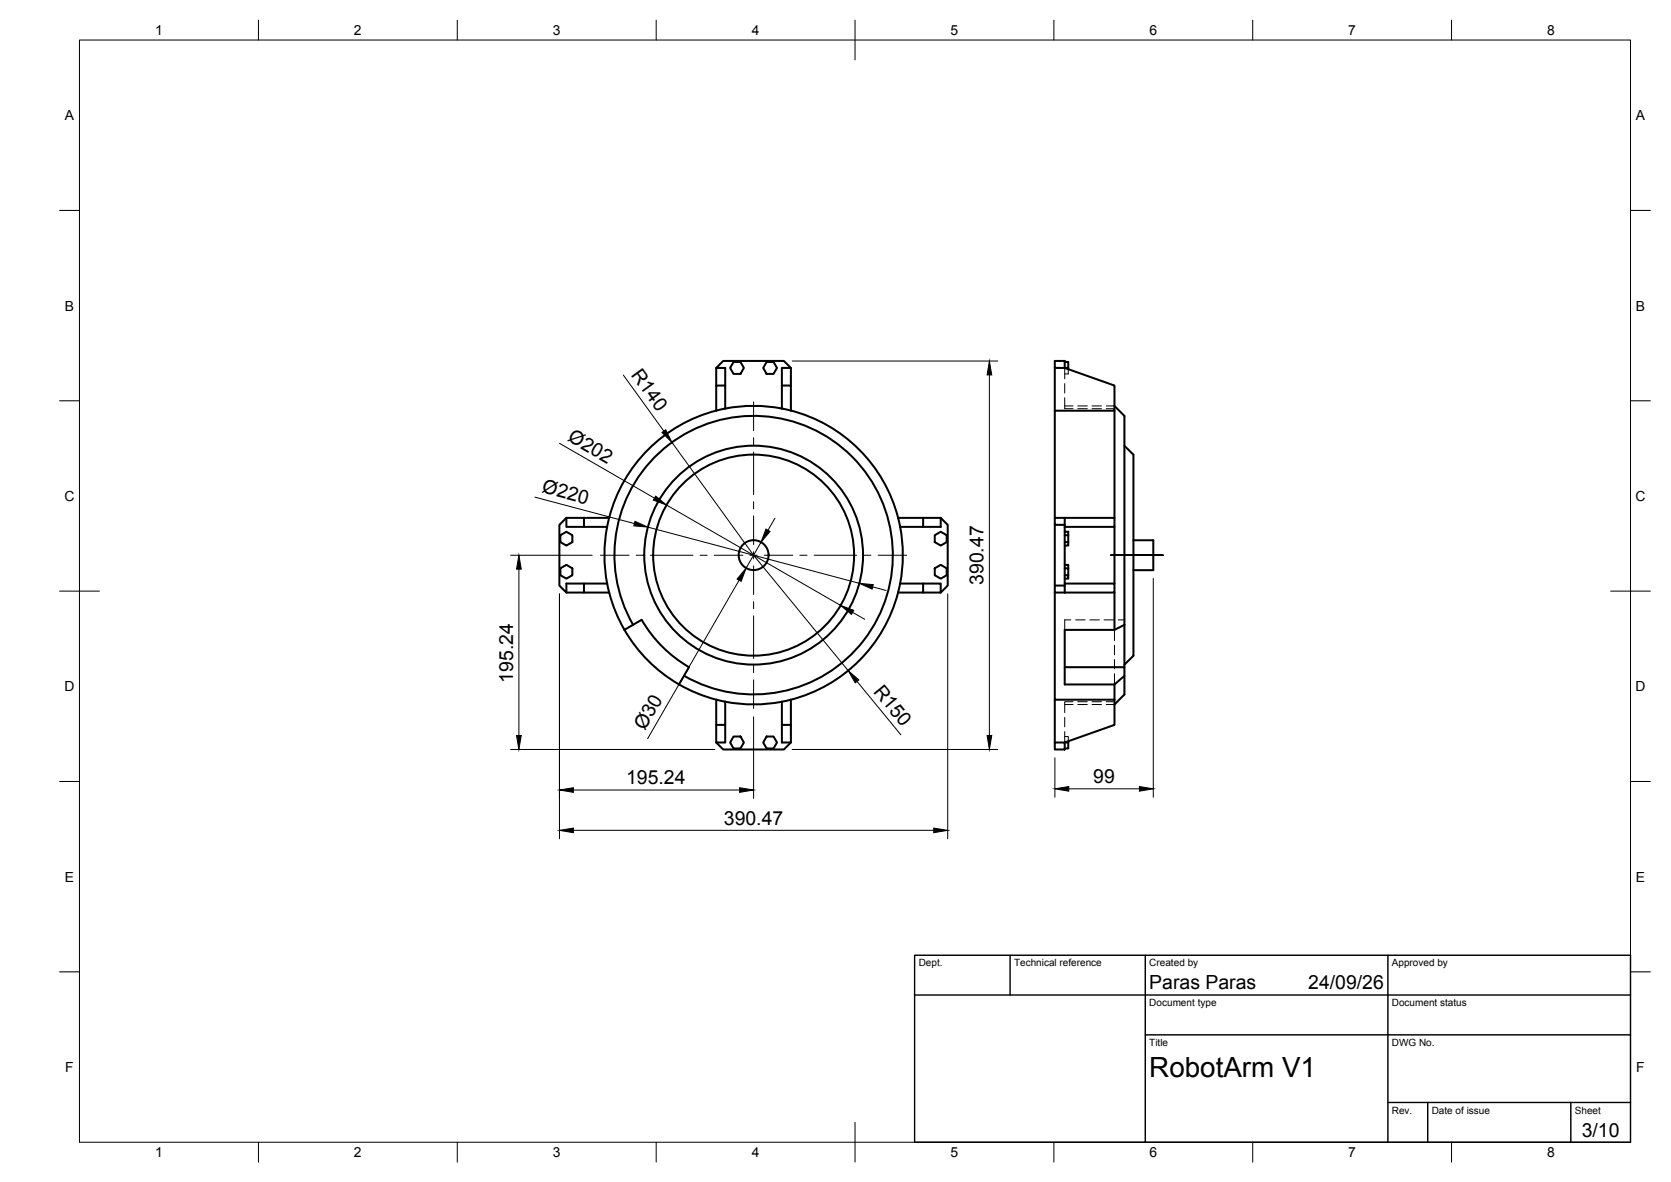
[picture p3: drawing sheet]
<svg xmlns="http://www.w3.org/2000/svg" width="420mm" height="297mm" viewBox="0 0 420 297" stroke-linecap="round" stroke-linejoin="round" font-family="sans-serif">
<!-- layer: Visible -->
<g fill="none" stroke="#000" stroke-width=".51">
<path d="M180.1 92.5v4.4M182.4 96.9h-2.3v6.3M184.4 91h1.8l.8 1.5-.8 1.5h-1.8l-.8-1.5zM192.8 91h1.7l.9 1.5-.9 1.5h-1.7l-.9-1.5zM196.6 96.9v-4.4h2.3v4.4M198.9 92.5l-1.8-1.8h-15.3l-1.7 1.8h2.3v10.2M265.2 90.7h2.5v1.8h-2.5zM265.2 92.5v10.7M267.7 91h.9v1.5h-.9M267.7 92.5l12.5 4.4v6.3h-15v26.9M268.6 92.5v.3M196.6 102.7v-5.8h2.3v6.3"/>
<path d="M280.2 103.2v26.9M280.2 102l2.5 2.5v52.5M282.7 112l2.3 2.3v50.5l-2.3 2.2M140.9 134.5l1.5-.9 1.5 .9v1.7l-1.5 .9-1.5-.9zM142.4 130.1l-1.7 1.8v15.3l1.7 1.7v-2.3h10.3M146.8 130.1h-4.4v2.3h4.4M153.2 130.1h-6.4v2.3h5.9M153.2 130.1a37.5 37.5 0 0 1 36.3-28.1 37.5 37.5 0 0 1 36.3 28.1M153.2 130.1a37.5 37.5 0 0 0 0 18.8M225.8 130.1h6.3v2.3M225.8 130.1a37.5 37.5 0 0 1 0 18.8M232.1 130.1h4.4v2.3h-10.2"/>
<path d="M235 134.5l1.5-.9 1.5 .9v1.7l-1.5 .9-1.5-.9zM236.5 130.1l1.8 1.8v15.3l-1.8 1.7M265.2 131.9v15.3M267.7 133.6h.9v.9h-.9M267.7 132.4h12.5v-2.3h-12.5v18.8M267.7 130.1h-2.5v1.8h2.5M268.6 134.5v1.7h-.9M268.6 136.2v.9h-.9M280.2 132.4v14.2M285 135.8h5v7.5h-5M140.9 142.8l1.5-.8 1.5 .8v1.8l-1.5 .8-1.5-.8zM142.4 148.9h4.4"/>
<path d="M146.8 146.6v2.3h6.4M153.2 148.9a37.5 37.5 0 0 0 17.5 23.1M157 158.3l4.3-2.5a32.8 32.8 0 0 0 11.9 11.9l-2.5 4.3M159.2 157a35 35 0 0 1 24.2-52 35 35 0 0 1 40.6 40.6 35 35 0 0 1-52 24.2M225.8 148.9a37.5 37.5 0 0 1-26.9 26.9M226.3 146.6h5.8v2.3h-6.3M232.1 146.6h4.4v2.3h-4.4M235 142.8l1.5-.8 1.5 .8v1.8l-1.5 .8-1.5-.8zM265.2 148.9v26.9h15M267.7 144.6h.9v.8h-.9M267.7 142.8h.9v1.8M267.7 142h.9v.8"/>
<path d="M267.7 146.6h12.5v2.3h-12.5M267.7 147.2h-2.5v1.7h2.5M280.2 148.9v9.4M282.7 157l-2.5 1.3h-12.5v13.7h12.5l2.5-2.2v-2.1h-15M282.7 157v10.7M170.7 172a37.5 37.5 0 0 0 9.4 3.8M180.1 175.8v6.4h2.3v-5.9M180.1 175.8l2.3 .5M182.4 176.3a37.5 37.5 0 0 0 14.2 0M196.6 176.3v10.3h2.3v-4.4M198.9 175.8v6.4h-2.3M198.9 175.8l-2.3 .5"/>
<path d="M265.2 175.8v10.8M280.2 172v3.8M280.2 175.8v6.4l-12.5 4.4h.9v-.3M282.7 169.8v4.7l-2.5 2.5M180.1 182.2v4.4h2.3v-4.4M180.1 186.6l1.7 1.7h15.3l1.8-1.7M184.4 185.1h1.8l.8 1.5-.8 1.5h-1.8l-.8-1.5zM192.8 185.1h1.7l.9 1.5-.9 1.5h-1.7l-.9-1.5zM265.2 186.6h2.5v1.7h-2.5zM268.6 186.6v1.5h-.9"/>
<circle cx="189.5" cy="139.5" r="3.8"/>
<circle cx="189.5" cy="139.5" r="25.3"/>
<circle cx="189.5" cy="139.5" r="27.5"/>
</g>
<!-- layer: Hidden -->
<g fill="none" stroke="#000" stroke-width=".25">
<path d="M267.7 92.5v2.7M267.7 96.4v2.4M267.7 100v2.7h2.1M268.6 92.8v1.2h-.9M267.7 102h2.1M271 102.7h2.4M271 102h2.4M274.6 102.7h2.3M274.6 102h2.3M278.2 102.7h2M278.2 102h2M269.3 155.8h-1.6v2.5"/>
<path d="M270.5 155.8h2.3M274 155.8h2.4M277.6 155.8h2.4M280.2 158.3v2.7M281.2 155.8h1.5M267.7 177h2.1M269.8 176.3h-2.1v2.8M271 176.3h2.4M271 177h2.4M274.6 176.3h2.3M274.6 177h2.3M278.2 176.3h2"/>
<path d="M278.2 177h2M280.2 169.3v2.7M280.2 165.7v2.4M280.2 162.2v2.4M267.7 185.1h.9v1.2M267.7 180.3v2.4M267.7 183.9v2.7"/>
</g>
<!-- layer: BORDER -->
<g fill="none" stroke="#000" stroke-width=".25">
<path d="M20 10.1h390v276.9h-390zM65 5.1v5M115 5.1v5M165 5.1v5M215 5.1v10M265 5.1v5M315 5.1v5M365 5.1v5M15 52.9h5M410 52.9h5M15 100.7h5M410 100.7h5"/>
<path d="M15 148.6h10M405 148.6h10M15 196.4h5M410 196.4h5M15 244.2h5M410 244.2h5M65 287v5M115 287v5M165 287v5M215 282.1v9.9M265 287v5M315 287v5"/>
<path d="M365 287v5"/>
</g>
<!-- layer: TITLEBLOCK -->
<path d="M230 240.1h180v46.9h-180zM230 250h180M254 240.1v9.9M288 240.1v46.9M349 240.1v46.9M288 260.1h122M349 277.1h61M359 277.1v9.9M395 277.1v9.9" fill="none" stroke="#000" stroke-width=".36"/>
<!-- layer: Smart Centers -->
<g fill="none" stroke="#000" stroke-width=".25">
<path d="M189.5 101v7.2M189.5 110v1.8M189.5 113.6v10.7M151 139.5h7.2M160 139.5h1.7M163.5 139.5h10.7M176 139.5h1.8M179.6 139.5h7.2M188.6 139.5h1.8M189.5 126.1v1.8M189.5 129.7v7.1M189.5 138.6v1.8"/>
<path d="M192.2 139.5h7.1M201.1 139.5h1.8M204.7 139.5h10.7M217.2 139.5h1.8M220.8 139.5h7.2M279.2 139.5h13.3M189.5 142.2v7.2M189.5 151.2v1.8M189.5 154.8v10.7M189.5 167.3v1.7M189.5 170.8v7.2"/>
</g>
<!-- layer: FD_Dimensions -->
<g fill="none" stroke="#000" stroke-width=".25">
<path d="M156.7 94.3l10.2 14M199.2 90.7h51.7M248.8 94.2v90.6M140.7 111.4l23.9 13.8M169 111.2l20.5 28.3 23.8 29M128.4 139.5h20.5M134.5 124.9l25 6.7M162.9 132.5l53.1 14.1M167.6 126.9l43.7 25.2M191.3 136.3l-3.7 6.5M194.9 130.2l-1.8 3.1M130.5 143v41.8"/>
<path d="M140.7 149.3v61.5M185.8 145.8l-23 39.8M214.4 153.9l3 1.7M219.4 147.5l3.4 .9M238.3 149.3v61.5M290 145.4v54.9M215.5 171.2l11 13.4M128.4 188.3h51.3M144.2 198.5h41.8M189.5 180.1v20.5M199.2 188.3h51.7M265.2 190.4v9.9"/>
<path d="M268.7 198.2h17.8M144.2 208.7h90.6"/>
</g>
<g fill="#000" stroke="#000" stroke-width=".25">
<path d="M248.8 90.7l.6 3.5h-1.2zM166.4 108.7l1-.7 1.6 3.2zM159.7 131l3.2 1.5-3.5-.3zM164.9 124.7l2.7 2.2-3.3-1.2zM192.6 133l1 .5-2.3 2.8zM130.5 139.5l.6 3.5h-1.2zM187.6 142.8l-1.2 3.3-1.1-.6zM211.3 152.1l3.4 1.3-.6 1zM216 146.6l3.6 .3-.3 1.1zM213.3 168.5l2.6 2.4-.9 .7zM129.9 184.8h1.2l-.6 3.5zM140.7 198.5l3.5-.5v1.1z"/>
<path d="M186 198l3.5 .5-3.5 .6zM248.2 184.8h1.2l-.6 3.5zM265.2 198.2l3.5-.5v1.1zM286.5 197.7l3.5 .5-3.5 .6zM140.7 208.7l3.5-.6v1.2zM234.8 208.1l3.5 .6-3.5 .6z"/>
</g>
<text font-size="7" x="289" y="270.6">RobotArm V1</text>
<g font-size="4.9">
<text x="158.5" y="94.2" transform="rotate(54 158.5 94.2)">R140</text>
<text x="142.5" y="110.7" transform="rotate(30 142.5 110.7)">Ø202</text>
<text x="136.1" y="123.7" transform="rotate(15 136.1 123.7)">Ø220</text>
<text x="247.3" y="147" transform="rotate(-90 247.3 147)">390.47</text>
<text x="129" y="171.6" transform="rotate(-90 129 171.6)">195.24</text>
<text x="219.5" y="173.8" transform="rotate(51 219.5 173.8)">R150</text>
<text x="162.1" y="183.8" transform="rotate(-60 162.1 183.8)">Ø30</text>
<text x="157.4" y="197.1">195.24</text>
<text x="274.9" y="196.8">99</text>
<text x="182" y="207.2">390.47</text>
<text x="289" y="248.5">Paras Paras</text>
<text x="329" y="248.5">24/09/26</text>
<text x="397.7" y="285.7">3/10</text>
</g>
<g font-size="3.5">
<text x="39" y="8.8">1</text>
<text x="89" y="8.8">2</text>
<text x="139" y="8.8">3</text>
<text x="189" y="8.8">4</text>
<text x="239" y="8.8">5</text>
<text x="289" y="8.8">6</text>
<text x="339" y="8.8">7</text>
<text x="389" y="8.8">8</text>
<text x="16.3" y="30.2">A</text>
<text x="411.3" y="30.2">A</text>
<text x="16.3" y="78">B</text>
<text x="411.3" y="78">B</text>
<text x="16.2" y="125.9">C</text>
<text x="411.2" y="125.9">C</text>
<text x="16.2" y="173.7">D</text>
<text x="411.2" y="173.7">D</text>
<text x="16.3" y="221.6">E</text>
<text x="411.3" y="221.6">E</text>
<text x="16.4" y="269.4">F</text>
<text x="411.4" y="269.4">F</text>
<text x="39" y="290.8">1</text>
<text x="89" y="290.8">2</text>
<text x="139" y="290.8">3</text>
<text x="189" y="290.8">4</text>
<text x="239" y="290.8">5</text>
<text x="289" y="290.8">6</text>
<text x="339" y="290.8">7</text>
<text x="389" y="290.8">8</text>
</g>
<g font-size="2.5">
<text x="231" y="242.9">Dept.</text>
<text x="255" y="242.9">Technical reference</text>
<text x="289" y="242.9">Created by</text>
<text x="350" y="242.9">Approved by</text>
<text x="289" y="252.8">Document type</text>
<text x="350" y="252.8">Document status</text>
<text x="289" y="262.9">Title</text>
<text x="350" y="262.9">DWG No.</text>
<text x="350" y="279.9">Rev.</text>
<text x="360" y="279.9">Date of issue</text>
<text x="396" y="279.9">Sheet</text>
</g>
</svg>
